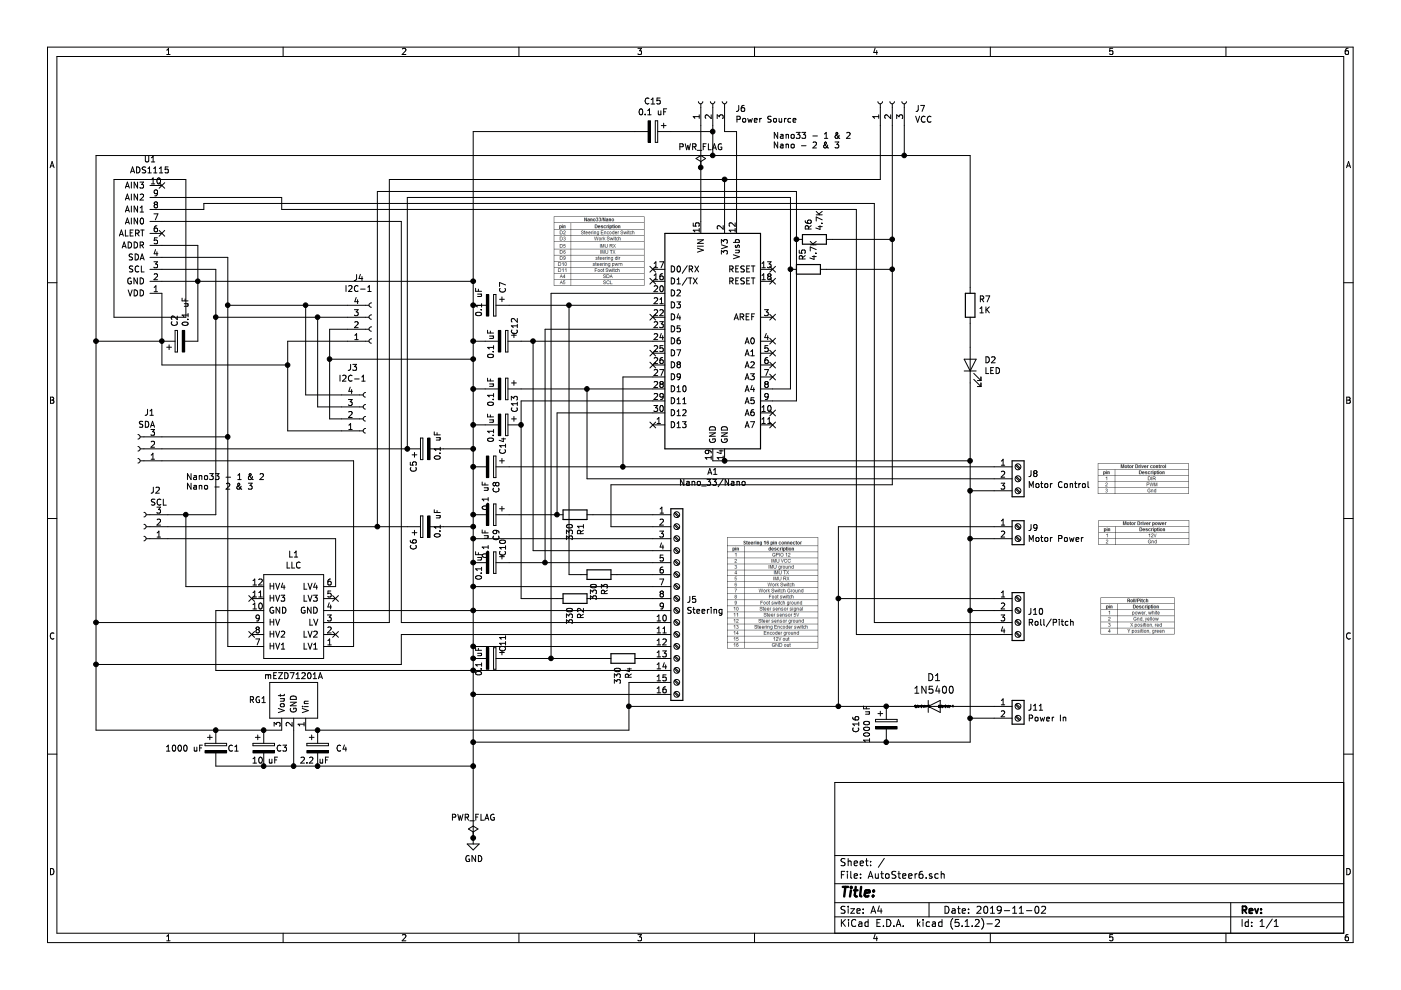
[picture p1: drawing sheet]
EESchema Schematic File Version 4
LIBS:AutoSteer6-cache
EELAYER 29 0
EELAYER END
$Descr A4 11693 8268
encoding utf-8
Sheet 1 1
Title ""
Date "2019-11-02"
Rev ""
Comp ""
Comment1 ""
Comment2 ""
Comment3 ""
Comment4 ""
$EndDescr
$Comp
L MyLib:Nano_33 A1
U 1 1
P 5950 2850
F 0 "A1" H 5950 1761 50  0000 C CNN
F 1 "Nano_33/Nano" H 5950 1670 50  0000 C CNN
F 2 "my library:Nano_33" H 6100 1900 50  0001 L CNN
F 3 "https://www.mouser.com/datasheet/2/34/Arduino_06052019_ABX00032-1601144.pdf" H 5950 1850 50  0001 C CNN
	1    5950 2850
	1    0    0    -1  
$EndComp
$Comp
L MyLib:ADS1115 U1
U 1 1
P 1350 2450
F 0 "U1" H 1450 1335 50  0000 C CNN
F 1 "ADS1115" H 1450 1426 50  0000 C CNN
F 2 "my library:ads1115" H 1350 2450 50  0001 C CNN
F 3 "" H 1350 2450 50  0001 C CNN
	1    1350 2450
	-1   0    0    1   
$EndComp
$Comp
L MyLib:mEZD71201A RG1
U 1 1
P 2450 6100
F 0 "RG1" V 2700 5800 50  0000 C CNN
F 1 "mEZD71201A" V 2900 6100 50  0000 C CNN
F 2 "my library:mEZD71201A" H 2550 5800 50  0001 C CNN
F 3 "https://www.monolithicpower.com/en/documentview/productdocument/index/doc_url/L20vZS9tZXpkNzEyMDFhX3IxLjZfMS5wZGY/prod_id/NTUy/" H 2450 6100 50  0001 C CNN
	1    2450 6100
	0    1    -1   0   
$EndComp
$Comp
L Connector:Screw_Terminal_01x02 J11
U 1 1
P 8500 5900
F 0 "J11" H 8580 5892 50  0000 L CNN
F 1 "Power In" H 8580 5801 50  0000 L CNN
F 2 "my library:Phoenix_2_pin_5mm_terminal_block" H 8500 5900 50  0001 C CNN
F 3 "~" H 8500 5900 50  0001 C CNN
	1    8500 5900
	1    0    0    -1  
$EndComp
$Comp
L Connector:Screw_Terminal_01x04 J10
U 1 1
P 8500 5100
F 0 "J10" H 8580 5092 50  0000 L CNN
F 1 "Roll/Pitch" H 8580 5001 50  0000 L CNN
F 2 "my library:Phoenix_4_pin_5mm_terminal_block" H 8500 5100 50  0001 C CNN
F 3 "~" H 8500 5100 50  0001 C CNN
	1    8500 5100
	1    0    0    -1  
$EndComp
$Comp
L Connector:Screw_Terminal_01x03 J8
U 1 1
P 8500 4000
F 0 "J8" H 8580 4042 50  0000 L CNN
F 1 "Motor Control" H 8580 3951 50  0000 L CNN
F 2 "my library:Phoenix_3_pin_5mm_terminal_block" H 8500 4000 50  0001 C CNN
F 3 "~" H 8500 4000 50  0001 C CNN
	1    8500 4000
	1    0    0    -1  
$EndComp
$Comp
L Connector:Conn_01x04_Female J4
U 1 1
P 3100 2750
F 0 "J4" H 2992 2325 50  0000 C CNN
F 1 "I2C-1" H 2992 2416 50  0000 C CNN
F 2 "Connector_PinHeader_2.54mm:PinHeader_1x04_P2.54mm_Vertical" H 3100 2750 50  0001 C CNN
F 3 "~" H 3100 2750 50  0001 C CNN
	1    3100 2750
	1    0    0    1   
$EndComp
$Comp
L Device:LED D2
U 1 1
P 8100 3050
F 0 "D2" V 8139 2933 50  0000 R CNN
F 1 "LED" V 8048 2933 50  0000 R CNN
F 2 "LED_THT:LED_D3.0mm" H 8100 3050 50  0001 C CNN
F 3 "~" H 8100 3050 50  0001 C CNN
	1    8100 3050
	0    -1   -1   0   
$EndComp
$Comp
L Device:R R7
U 1 1
P 8100 2550
F 0 "R7" H 8030 2504 50  0000 R CNN
F 1 "1K" H 8030 2595 50  0000 R CNN
F 2 "Resistor_THT:R_Axial_DIN0204_L3.6mm_D1.6mm_P7.62mm_Horizontal" V 8030 2550 50  0001 C CNN
F 3 "~" H 8100 2550 50  0001 C CNN
	1    8100 2550
	-1   0    0    1   
$EndComp
$Comp
L Device:CP C15
U 1 1
P 5450 1100
F 0 "C15" V 5195 1100 50  0000 C CNN
F 1 "0.1 uF" V 5286 1100 50  0000 C CNN
F 2 "Capacitor_THT:C_Disc_D5.0mm_W2.5mm_P2.50mm" H 5488 950 50  0001 C CNN
F 3 "~" H 5450 1100 50  0001 C CNN
	1    5450 1100
	0    1    1    0   
$EndComp
$Comp
L MyLib:1N5400 D1
U 1 1
P 7800 5900
F 0 "D1" H 7800 5664 59  0000 C CNN
F 1 "1N5400" H 7800 5769 59  0000 C CNN
F 2 "my library:1N5400" H 7800 5900 50  0001 C CNN
F 3 "" H 7800 5900 50  0001 C CNN
	1    7800 5900
	-1   0    0    1   
$EndComp
$Comp
L Device:CP C16
U 1 1
P 7400 6050
F 0 "C16" V 7145 6050 50  0000 C CNN
F 1 "1000 uF" V 7236 6050 50  0000 C CNN
F 2 "Capacitor_THT:CP_Radial_D10.0mm_P5.00mm" H 7438 5900 50  0001 C CNN
F 3 "~" H 7400 6050 50  0001 C CNN
	1    7400 6050
	1    0    0    -1  
$EndComp
Wire Wire Line
	8300 5900 7900 5900
Wire Wire Line
	7700 5900 7400 5900
$Comp
L power:GND #PWR01
U 1 1
P 3950 7000
F 0 "#PWR01" H 3950 6750 50  0001 C CNN
F 1 "GND" H 3955 6827 50  0000 C CNN
F 2 "" H 3950 7000 50  0001 C CNN
F 3 "" H 3950 7000 50  0001 C CNN
	1    3950 7000
	1    0    0    -1  
$EndComp
Wire Wire Line
	8300 6000 8100 6000
$Comp
L Connector:Conn_01x03_Female J6
U 1 1
P 5950 850
F 0 "J6" V 5888 662 50  0000 R CNN
F 1 "Power Source" V 5797 662 50  0000 R CNN
F 2 "Connector_PinHeader_2.54mm:PinHeader_1x03_P2.54mm_Vertical" H 5950 850 50  0001 C CNN
F 3 "~" H 5950 850 50  0001 C CNN
	1    5950 850 
	0    -1   -1   0   
$EndComp
Wire Wire Line
	5850 1050 5850 1400
Wire Wire Line
	6050 1050 6050 1100
Wire Wire Line
	6050 1100 6150 1100
Wire Wire Line
	6150 1100 6150 1850
Wire Wire Line
	5950 1300 5950 1100
$Comp
L Connector:Conn_01x03_Female J7
U 1 1
P 7450 850
F 0 "J7" V 7388 662 50  0000 R CNN
F 1 "VCC" V 7297 662 50  0000 R CNN
F 2 "Connector_PinHeader_2.54mm:PinHeader_1x03_P2.54mm_Vertical" H 7450 850 50  0001 C CNN
F 3 "~" H 7450 850 50  0001 C CNN
	1    7450 850 
	0    -1   -1   0   
$EndComp
Wire Wire Line
	5950 1300 7550 1300
Wire Wire Line
	7550 1300 7550 1050
Connection ~ 5950 1300
$Comp
L MyLib:LLC L1
U 1 1
P 2800 5100
F 0 "L1" H 3150 4635 50  0000 C CNN
F 1 "LLC" H 3150 4726 50  0000 C CNN
F 2 "my library:LLC" H 2800 5100 50  0001 C CNN
F 3 "" H 2800 5100 50  0001 C CNN
	1    2800 5100
	-1   0    0    1   
$EndComp
$Comp
L Device:CP C1
U 1 1
P 1800 6250
F 0 "C1" H 2000 6250 50  0000 R CNN
F 1 "1000 uF" H 1700 6250 50  0000 R CNN
F 2 "Capacitor_THT:CP_Radial_D10.0mm_P5.00mm" H 1838 6100 50  0001 C CNN
F 3 "~" H 1800 6250 50  0001 C CNN
	1    1800 6250
	1    0    0    -1  
$EndComp
Wire Wire Line
	8300 5100 8100 5100
Wire Wire Line
	8100 5100 8100 6000
Wire Wire Line
	8300 5200 7300 5200
Wire Wire Line
	7300 5200 7300 1700
Wire Wire Line
	8300 5300 7150 5300
Wire Wire Line
	7150 5300 7150 1750
Wire Wire Line
	5600 1100 5950 1100
Connection ~ 5950 1100
Wire Wire Line
	5950 1100 5950 1050
$Comp
L Device:CP C2
U 1 1
P 1500 2850
F 0 "C2" H 1618 2896 50  0000 L CNN
F 1 "0.1 uF" H 1618 2805 50  0000 L CNN
F 2 "Capacitor_THT:C_Disc_D5.0mm_W2.5mm_P2.50mm" H 1538 2700 50  0001 C CNN
F 3 "~" H 1500 2850 50  0001 C CNN
	1    1500 2850
	0    -1   -1   0   
$EndComp
Wire Wire Line
	8300 4500 8100 4500
Wire Wire Line
	8100 4500 8100 5100
Connection ~ 8100 5100
Connection ~ 7000 5900
Connection ~ 8100 4500
Wire Wire Line
	8100 2700 8100 2900
$Comp
L Device:CP C7
U 1 1
P 4100 2550
F 0 "C7" H 3900 2650 50  0000 L CNN
F 1 "0.1 uF" H 3950 2450 50  0000 L CNN
F 2 "Capacitor_THT:C_Disc_D5.0mm_W2.5mm_P2.50mm" H 4138 2400 50  0001 C CNN
F 3 "~" H 4100 2550 50  0001 C CNN
	1    4100 2550
	0    1    1    0   
$EndComp
Wire Wire Line
	7000 5000 8300 5000
Connection ~ 7000 5000
Wire Wire Line
	7000 5000 7000 5900
Wire Wire Line
	800  1300 5950 1300
Connection ~ 3950 5100
$Comp
L Connector:Conn_01x03_Female J2
U 1 1
P 1200 4400
F 0 "J2" H 1150 4100 50  0000 R CNN
F 1 "SCL" H 1150 4200 50  0000 R CNN
F 2 "Connector_PinHeader_2.54mm:PinHeader_1x03_P2.54mm_Vertical" H 1200 4400 50  0001 C CNN
F 3 "~" H 1200 4400 50  0001 C CNN
	1    1200 4400
	-1   0    0    1   
$EndComp
$Comp
L Connector:Conn_01x03_Female J1
U 1 1
P 1150 3750
F 0 "J1" H 1100 3450 50  0000 R CNN
F 1 "SDA" H 1150 3550 50  0000 R CNN
F 2 "Connector_PinHeader_2.54mm:PinHeader_1x03_P2.54mm_Vertical" H 1150 3750 50  0001 C CNN
F 3 "~" H 1150 3750 50  0001 C CNN
	1    1150 3750
	-1   0    0    1   
$EndComp
Wire Wire Line
	800  1300 800  2850
Wire Wire Line
	800  2850 1350 2850
Wire Wire Line
	1350 2850 1350 2450
Connection ~ 800  2850
Wire Wire Line
	800  2850 800  5200
Connection ~ 3950 2350
Connection ~ 1350 2850
Wire Wire Line
	1650 2850 1650 2350
Wire Wire Line
	1350 2350 1650 2350
Connection ~ 1650 2350
Wire Wire Line
	1350 2050 1650 2050
Wire Wire Line
	1650 2050 1650 2350
Wire Wire Line
	1350 2150 1900 2150
Wire Wire Line
	1900 2150 1900 2550
Wire Wire Line
	1900 3650 1350 3650
Wire Wire Line
	1350 2250 1800 2250
Wire Wire Line
	1800 2250 1800 2650
Wire Wire Line
	1400 4300 1550 4300
Wire Wire Line
	2800 5100 3950 5100
Wire Wire Line
	2100 5100 1800 5100
Wire Wire Line
	1800 5100 1800 5600
Wire Wire Line
	1800 5600 3950 5600
Connection ~ 3950 5600
Wire Wire Line
	2100 5200 800  5200
Connection ~ 800  5200
Wire Wire Line
	2800 5200 3250 5200
Wire Wire Line
	7350 1050 7350 1500
Wire Wire Line
	2900 2550 2550 2550
Connection ~ 1900 2550
Wire Wire Line
	2900 2650 2650 2650
Connection ~ 1800 2650
Wire Wire Line
	2900 2850 2400 2850
Wire Wire Line
	2400 2850 2400 3050
Wire Wire Line
	2400 3050 1350 3050
Wire Wire Line
	1350 3050 1350 2850
Wire Wire Line
	2900 2750 2750 2750
Wire Wire Line
	2750 2750 2750 3000
Wire Wire Line
	2750 3000 3950 3000
Connection ~ 3950 3000
Wire Wire Line
	1900 2550 1900 3650
Wire Wire Line
	1800 2650 1800 4300
NoConn ~ 1350 1950
NoConn ~ 1350 1550
NoConn ~ 2800 5300
NoConn ~ 2100 5300
NoConn ~ 5450 2250
NoConn ~ 5450 2350
NoConn ~ 5450 2950
NoConn ~ 6450 3550
NoConn ~ 6450 3450
NoConn ~ 6450 3150
NoConn ~ 6450 3050
NoConn ~ 6450 2950
NoConn ~ 6450 2650
NoConn ~ 6450 2350
NoConn ~ 6450 2250
Wire Wire Line
	5950 3850 6050 3850
Wire Wire Line
	6050 3850 8100 3850
Connection ~ 6050 3850
Connection ~ 8100 3850
Wire Wire Line
	8100 3850 8100 4100
$Comp
L power:PWR_FLAG #FLG01
U 1 1
P 3950 7000
F 0 "#FLG01" H 3950 7075 50  0001 C CNN
F 1 "PWR_FLAG" H 3950 7173 50  0000 C CNN
F 2 "" H 3950 7000 50  0001 C CNN
F 3 "~" H 3950 7000 50  0001 C CNN
	1    3950 7000
	1    0    0    -1  
$EndComp
$Comp
L power:PWR_FLAG #FLG02
U 1 1
P 5850 1400
F 0 "#FLG02" H 5850 1475 50  0001 C CNN
F 1 "PWR_FLAG" H 5850 1573 50  0000 C CNN
F 2 "" H 5850 1400 50  0001 C CNN
F 3 "~" H 5850 1400 50  0001 C CNN
	1    5850 1400
	1    0    0    -1  
$EndComp
Connection ~ 5850 1400
Wire Wire Line
	5850 1400 5850 1850
$Comp
L Device:R R3
U 1 1
P 5000 4800
F 0 "R3" H 4930 4754 50  0000 R CNN
F 1 "330" H 4930 4845 50  0000 R CNN
F 2 "Resistor_THT:R_Axial_DIN0204_L3.6mm_D1.6mm_P7.62mm_Horizontal" V 4930 4800 50  0001 C CNN
F 3 "~" H 5000 4800 50  0001 C CNN
	1    5000 4800
	0    -1   -1   0   
$EndComp
$Comp
L Device:CP C9
U 1 1
P 4100 4300
F 0 "C9" H 4218 4346 50  0000 L CNN
F 1 "0.1 uF" H 4218 4255 50  0000 L CNN
F 2 "Capacitor_THT:C_Disc_D5.0mm_W2.5mm_P2.50mm" H 4138 4150 50  0001 C CNN
F 3 "~" H 4100 4300 50  0001 C CNN
	1    4100 4300
	0    1    1    0   
$EndComp
$Comp
L Device:CP C13
U 1 1
P 4200 3250
F 0 "C13" H 4250 3350 50  0000 L CNN
F 1 "0.1 uF" H 4100 3150 50  0000 L CNN
F 2 "Capacitor_THT:C_Disc_D5.0mm_W2.5mm_P2.50mm" H 4238 3100 50  0001 C CNN
F 3 "~" H 4200 3250 50  0001 C CNN
	1    4200 3250
	0    1    1    0   
$EndComp
Connection ~ 3950 3250
$Comp
L Device:CP C8
U 1 1
P 4100 3900
F 0 "C8" H 4218 3946 50  0000 L CNN
F 1 "0.1 uF" H 4218 3855 50  0000 L CNN
F 2 "Capacitor_THT:C_Disc_D5.0mm_W2.5mm_P2.50mm" H 4138 3750 50  0001 C CNN
F 3 "~" H 4100 3900 50  0001 C CNN
	1    4100 3900
	0    1    1    0   
$EndComp
$Comp
L Device:R R2
U 1 1
P 4800 5000
F 0 "R2" H 4730 4954 50  0000 R CNN
F 1 "330" H 4730 5045 50  0000 R CNN
F 2 "Resistor_THT:R_Axial_DIN0204_L3.6mm_D1.6mm_P7.62mm_Horizontal" V 4730 5000 50  0001 C CNN
F 3 "~" H 4800 5000 50  0001 C CNN
	1    4800 5000
	0    -1   -1   0   
$EndComp
$Comp
L Device:CP C14
U 1 1
P 4200 3550
F 0 "C14" H 4300 3550 50  0000 L CNN
F 1 "0.1 uF" H 4100 3450 50  0000 L CNN
F 2 "Capacitor_THT:C_Disc_D5.0mm_W2.5mm_P2.50mm" H 4238 3400 50  0001 C CNN
F 3 "~" H 4200 3550 50  0001 C CNN
	1    4200 3550
	0    1    1    0   
$EndComp
$Comp
L Device:CP C12
U 1 1
P 4200 2850
F 0 "C12" H 4000 2950 50  0000 L CNN
F 1 "0.1 uF" H 4100 2750 50  0000 L CNN
F 2 "Capacitor_THT:C_Disc_D5.0mm_W2.5mm_P2.50mm" H 4238 2700 50  0001 C CNN
F 3 "~" H 4200 2850 50  0001 C CNN
	1    4200 2850
	0    1    1    0   
$EndComp
$Comp
L Device:CP C10
U 1 1
P 4100 4700
F 0 "C10" H 3900 4800 50  0000 L CNN
F 1 "0.1 uF" H 4000 4600 50  0000 L CNN
F 2 "Capacitor_THT:C_Disc_D5.0mm_W2.5mm_P2.50mm" H 4138 4550 50  0001 C CNN
F 3 "~" H 4100 4700 50  0001 C CNN
	1    4100 4700
	0    1    1    0   
$EndComp
$Comp
L Device:CP C5
U 1 1
P 3550 3750
F 0 "C5" H 3350 3850 50  0000 L CNN
F 1 "0.1 uF" H 3450 3650 50  0000 L CNN
F 2 "Capacitor_THT:C_Disc_D5.0mm_W2.5mm_P2.50mm" H 3588 3600 50  0001 C CNN
F 3 "~" H 3550 3750 50  0001 C CNN
	1    3550 3750
	0    -1   -1   0   
$EndComp
$Comp
L Device:CP C6
U 1 1
P 3550 4400
F 0 "C6" H 3350 4500 50  0000 L CNN
F 1 "0.1 uF" H 3450 4300 50  0000 L CNN
F 2 "Capacitor_THT:C_Disc_D5.0mm_W2.5mm_P2.50mm" H 3588 4250 50  0001 C CNN
F 3 "~" H 3550 4400 50  0001 C CNN
	1    3550 4400
	0    -1   -1   0   
$EndComp
Connection ~ 3950 4700
$Comp
L Device:R R1
U 1 1
P 4800 4300
F 0 "R1" H 4730 4254 50  0000 R CNN
F 1 "330" H 4730 4345 50  0000 R CNN
F 2 "Resistor_THT:R_Axial_DIN0204_L3.6mm_D1.6mm_P7.62mm_Horizontal" V 4730 4300 50  0001 C CNN
F 3 "~" H 4800 4300 50  0001 C CNN
	1    4800 4300
	0    -1   -1   0   
$EndComp
Wire Wire Line
	1700 1750 1350 1750
Wire Wire Line
	2350 1650 2350 1750
Wire Wire Line
	2350 1750 7150 1750
Wire Wire Line
	1700 1700 1700 1750
Wire Wire Line
	1700 1700 7300 1700
Text Notes 6450 1250 0    50   ~ 0
Nano33 - 1 & 2\nNano - 2 & 3
Text Notes 1550 4100 0    50   ~ 0
Nano33 - 1 & 2\nNano - 2 & 3
Wire Wire Line
	7000 5900 7400 5900
Connection ~ 7400 5900
Wire Wire Line
	8100 6000 8100 6200
Wire Wire Line
	8100 6200 7400 6200
Connection ~ 8100 6000
Wire Wire Line
	7400 6200 3950 6200
Connection ~ 7400 6200
Connection ~ 3950 6200
Wire Wire Line
	3950 5600 3950 5800
$Comp
L Connector:Screw_Terminal_01x16 J5
U 1 1
P 5650 5000
F 0 "J5" H 5730 4992 50  0000 L CNN
F 1 "Steering" H 5730 4901 50  0000 L CNN
F 2 "my library:Phoenix_16_pin_5mm_terminal_block" H 5650 5000 50  0001 C CNN
F 3 "~" H 5650 5000 50  0001 C CNN
	1    5650 5000
	1    0    0    -1  
$EndComp
Wire Wire Line
	5450 5800 3950 5800
Connection ~ 3950 5800
Wire Wire Line
	3950 5800 3950 6200
Wire Wire Line
	5450 5700 5250 5700
Wire Wire Line
	5250 5700 5250 5900
Wire Wire Line
	5250 5900 7000 5900
Connection ~ 3950 7000
Wire Wire Line
	800  5200 800  5550
Wire Wire Line
	3950 4700 3950 4900
Wire Wire Line
	5100 4050 7450 4050
Wire Wire Line
	7550 1300 8100 1300
Wire Wire Line
	8100 1300 8100 2400
Connection ~ 7550 1300
Connection ~ 1550 4300
Wire Wire Line
	1550 4300 1800 4300
NoConn ~ 2800 5000
NoConn ~ 2100 5000
Wire Wire Line
	6450 3250 6600 3250
Wire Wire Line
	6600 3250 6600 2250
Wire Wire Line
	6600 1650 3400 1650
Wire Wire Line
	3400 3750 1350 3750
Wire Wire Line
	6450 3350 6650 3350
Wire Wire Line
	6650 3350 6650 2000
NoConn ~ 5450 2650
$Comp
L Device:R R6
U 1 1
P 6800 2000
F 0 "R6" H 6730 1954 50  0000 R CNN
F 1 "4.7K" H 6730 2045 50  0000 R CNN
F 2 "Resistor_THT:R_Axial_DIN0204_L3.6mm_D1.6mm_P7.62mm_Horizontal" V 6730 2000 50  0001 C CNN
F 3 "~" H 6800 2000 50  0001 C CNN
	1    6800 2000
	0    1    1    0   
$EndComp
Connection ~ 6650 2000
Wire Wire Line
	6650 2000 6650 1600
Wire Wire Line
	6950 2000 7450 2000
Connection ~ 7450 2000
Wire Wire Line
	7450 2000 7450 2250
$Comp
L Device:R R5
U 1 1
P 6750 2250
F 0 "R5" H 6680 2204 50  0000 R CNN
F 1 "4.7K" H 6680 2295 50  0000 R CNN
F 2 "Resistor_THT:R_Axial_DIN0204_L3.6mm_D1.6mm_P7.62mm_Horizontal" V 6680 2250 50  0001 C CNN
F 3 "~" H 6750 2250 50  0001 C CNN
	1    6750 2250
	0    1    1    0   
$EndComp
Connection ~ 6600 2250
Wire Wire Line
	6600 2250 6600 1650
Wire Wire Line
	6900 2250 7450 2250
Connection ~ 7450 2250
Wire Wire Line
	7450 2250 7450 4050
Wire Wire Line
	6050 1500 6050 1850
Connection ~ 6050 1500
Wire Wire Line
	6050 1500 7350 1500
Wire Wire Line
	3950 5100 3950 5400
Wire Wire Line
	5450 4400 5100 4400
Wire Wire Line
	5100 4400 5100 4050
Wire Wire Line
	5450 4500 3950 4500
Connection ~ 3950 4500
Wire Wire Line
	3950 4500 3950 4700
Wire Wire Line
	5450 4900 3950 4900
Connection ~ 3950 4900
Wire Wire Line
	3950 4900 3950 5100
Wire Wire Line
	5450 5100 3950 5100
Wire Wire Line
	5450 5400 3950 5400
Connection ~ 3950 5400
Wire Wire Line
	3950 5400 3950 5500
Wire Wire Line
	5350 5500 5450 5500
Wire Wire Line
	5450 4600 4450 4600
Wire Wire Line
	3250 1500 3250 5200
Wire Wire Line
	3250 1500 6050 1500
Wire Wire Line
	4050 3250 3950 3250
Wire Wire Line
	3350 5200 3350 1850
Wire Wire Line
	3350 1850 1350 1850
Wire Wire Line
	3350 5200 5450 5200
Wire Wire Line
	4050 3550 3950 3550
Connection ~ 3950 3550
Wire Wire Line
	3950 3550 3950 3750
Wire Wire Line
	3950 3250 3950 3550
Connection ~ 3400 3750
Wire Wire Line
	3400 1650 3400 3750
Wire Wire Line
	1650 2350 3950 2350
Wire Wire Line
	3700 3750 3950 3750
Connection ~ 3950 3750
Wire Wire Line
	3150 1600 3150 4400
Connection ~ 3150 4400
Wire Wire Line
	3150 4400 1400 4400
Wire Wire Line
	3150 1600 6650 1600
Wire Wire Line
	3400 4400 3150 4400
Wire Wire Line
	3700 4400 3950 4400
Connection ~ 3950 4400
Wire Wire Line
	3950 4400 3950 4500
Wire Wire Line
	3950 1100 5300 1100
Wire Wire Line
	3950 1100 3950 2350
NoConn ~ 5450 3550
Wire Wire Line
	4250 4700 4550 4700
Wire Wire Line
	4450 2850 4450 4600
Wire Wire Line
	4450 2850 5450 2850
Wire Wire Line
	4550 4700 4550 2750
Connection ~ 4550 4700
Wire Wire Line
	4550 4700 5450 4700
Wire Wire Line
	4550 2750 5450 2750
Wire Wire Line
	4350 2850 4450 2850
Connection ~ 4450 2850
Wire Wire Line
	4050 2850 3950 2850
Connection ~ 3950 2850
Wire Wire Line
	3950 2850 3950 3000
Wire Wire Line
	4950 5000 5450 5000
Wire Wire Line
	5150 4800 5450 4800
Wire Wire Line
	4750 4800 4850 4800
Wire Wire Line
	8300 4100 8100 4100
Connection ~ 8100 4100
Wire Wire Line
	8100 4100 8100 4500
Wire Wire Line
	5200 3900 8300 3900
Wire Wire Line
	1350 1650 2350 1650
Wire Wire Line
	4900 3250 4900 4000
Connection ~ 4900 3250
Wire Wire Line
	4900 3250 5450 3250
Wire Wire Line
	4900 4000 8300 4000
Wire Wire Line
	5200 3900 5200 3150
Wire Wire Line
	5200 3150 5450 3150
Connection ~ 3950 3900
Wire Wire Line
	5200 3900 4250 3900
Wire Wire Line
	3950 3900 3950 4300
Wire Wire Line
	3950 3750 3950 3900
Connection ~ 5200 3900
Wire Wire Line
	5450 3350 4350 3350
Connection ~ 4350 3550
Wire Wire Line
	4350 3350 4350 3550
Wire Wire Line
	4650 5000 4350 5000
Wire Wire Line
	4350 3550 4350 5000
Wire Wire Line
	3950 3000 3950 3250
NoConn ~ 5450 3050
Wire Wire Line
	4350 3250 4900 3250
Wire Wire Line
	5450 4300 4950 4300
Connection ~ 3950 4300
Wire Wire Line
	3950 4300 3950 4400
Wire Wire Line
	8100 3200 8100 3850
NoConn ~ 6450 2850
Wire Wire Line
	4600 2450 5450 2450
Wire Wire Line
	5450 2550 4750 2550
Wire Wire Line
	4750 2550 4750 4800
Connection ~ 3950 2550
Wire Wire Line
	3950 2550 3950 2850
Wire Wire Line
	4250 2550 4750 2550
Wire Wire Line
	3950 2350 3950 2550
Connection ~ 4750 2550
$Comp
L Connector:Conn_01x04_Female J3
U 1 1
P 3050 3500
F 0 "J3" H 2942 3075 50  0000 C CNN
F 1 "I2C-1" H 2942 3166 50  0000 C CNN
F 2 "Connector_PinHeader_2.54mm:PinHeader_1x04_P2.54mm_Vertical" H 3050 3500 50  0001 C CNN
F 3 "~" H 3050 3500 50  0001 C CNN
	1    3050 3500
	1    0    0    1   
$EndComp
Wire Wire Line
	2750 3000 2750 3500
Wire Wire Line
	2750 3500 2850 3500
Connection ~ 2750 3000
Wire Wire Line
	2400 3050 2400 3600
Wire Wire Line
	2400 3600 2850 3600
Connection ~ 2400 3050
Wire Wire Line
	2850 3400 2650 3400
Wire Wire Line
	2650 3400 2650 2650
Connection ~ 2650 2650
Wire Wire Line
	2650 2650 1800 2650
Wire Wire Line
	2850 3300 2550 3300
Wire Wire Line
	2550 3300 2550 2550
Connection ~ 2550 2550
Wire Wire Line
	2550 2550 1900 2550
Wire Wire Line
	2100 4900 1550 4900
Wire Wire Line
	1550 4900 1550 4300
Wire Wire Line
	1400 4500 2800 4500
Wire Wire Line
	2800 4500 2800 4900
Wire Wire Line
	2800 5400 2950 5400
Wire Wire Line
	2950 5400 2950 3850
Wire Wire Line
	1350 3850 2950 3850
Wire Wire Line
	2100 5400 1900 5400
Wire Wire Line
	1900 5400 1900 3650
Connection ~ 1900 3650
Wire Wire Line
	7450 1050 7450 2000
$Comp
L Connector:Screw_Terminal_01x02 J9
U 1 1
P 8500 4400
F 0 "J9" H 8580 4392 50  0000 L CNN
F 1 "Motor Power" H 8580 4301 50  0000 L CNN
F 2 "my library:Phoenix_2_pin_5mm_terminal_block" H 8500 4400 50  0001 C CNN
F 3 "~" H 8500 4400 50  0001 C CNN
	1    8500 4400
	1    0    0    -1  
$EndComp
Wire Wire Line
	8300 4400 7000 4400
Wire Wire Line
	7000 4400 7000 5000
$Comp
L Device:R R4
U 1 1
P 5200 5500
F 0 "R4" H 5130 5454 50  0000 R CNN
F 1 "330" H 5130 5545 50  0000 R CNN
F 2 "Resistor_THT:R_Axial_DIN0204_L3.6mm_D1.6mm_P7.62mm_Horizontal" V 5130 5500 50  0001 C CNN
F 3 "~" H 5200 5500 50  0001 C CNN
	1    5200 5500
	0    -1   -1   0   
$EndComp
Wire Wire Line
	3350 5300 3350 5550
Wire Wire Line
	3350 5300 5450 5300
Wire Wire Line
	3950 5600 5450 5600
Wire Wire Line
	4250 4300 4650 4300
Wire Wire Line
	4600 2450 4600 5500
Wire Wire Line
	4600 5500 5050 5500
Wire Wire Line
	4650 4300 4650 3450
Wire Wire Line
	4650 3450 5450 3450
Connection ~ 4650 4300
$Comp
L Device:CP C11
U 1 1
P 4100 5500
F 0 "C11" H 3900 5600 50  0000 L CNN
F 1 "0.1 uF" H 4000 5400 50  0000 L CNN
F 2 "Capacitor_THT:C_Disc_D5.0mm_W2.5mm_P2.50mm" H 4138 5350 50  0001 C CNN
F 3 "~" H 4100 5500 50  0001 C CNN
	1    4100 5500
	0    1    1    0   
$EndComp
Connection ~ 3950 5500
Wire Wire Line
	3950 5500 3950 5600
Wire Wire Line
	4250 5500 4600 5500
Connection ~ 4600 5500
Wire Wire Line
	3950 6200 3950 6400
$Comp
L Device:CP C4
U 1 1
P 2650 6250
F 0 "C4" H 2800 6250 50  0000 L CNN
F 1 "2.2 uF" H 2500 6150 50  0000 L CNN
F 2 "Capacitor_THT:C_Disc_D5.0mm_W2.5mm_P2.50mm" H 2688 6100 50  0001 C CNN
F 3 "~" H 2650 6250 50  0001 C CNN
	1    2650 6250
	1    0    0    -1  
$EndComp
$Comp
L Device:CP C3
U 1 1
P 2200 6250
F 0 "C3" H 2300 6250 50  0000 L CNN
F 1 "10 uF" H 2100 6150 50  0000 L CNN
F 2 "Capacitor_THT:C_Disc_D5.0mm_W2.5mm_P2.50mm" H 2238 6100 50  0001 C CNN
F 3 "~" H 2200 6250 50  0001 C CNN
	1    2200 6250
	1    0    0    -1  
$EndComp
Wire Wire Line
	800  5550 3350 5550
Wire Wire Line
	2550 6100 2650 6100
Wire Wire Line
	5250 6100 5250 5900
Connection ~ 5250 5900
Connection ~ 2650 6100
Wire Wire Line
	2650 6100 5250 6100
Wire Wire Line
	2350 6100 2200 6100
Wire Wire Line
	800  6100 800  5550
Connection ~ 800  5550
Connection ~ 2200 6100
Wire Wire Line
	2200 6100 1800 6100
Connection ~ 1800 6100
Wire Wire Line
	1800 6100 800  6100
Wire Wire Line
	1800 6400 2200 6400
Wire Wire Line
	2200 6400 2450 6400
Connection ~ 2200 6400
Wire Wire Line
	2650 6400 3950 6400
Connection ~ 2650 6400
Connection ~ 3950 6400
Wire Wire Line
	3950 6400 3950 7000
Wire Wire Line
	2450 6100 2450 6400
Connection ~ 2450 6400
Wire Wire Line
	2450 6400 2650 6400
$EndSCHEMATC
